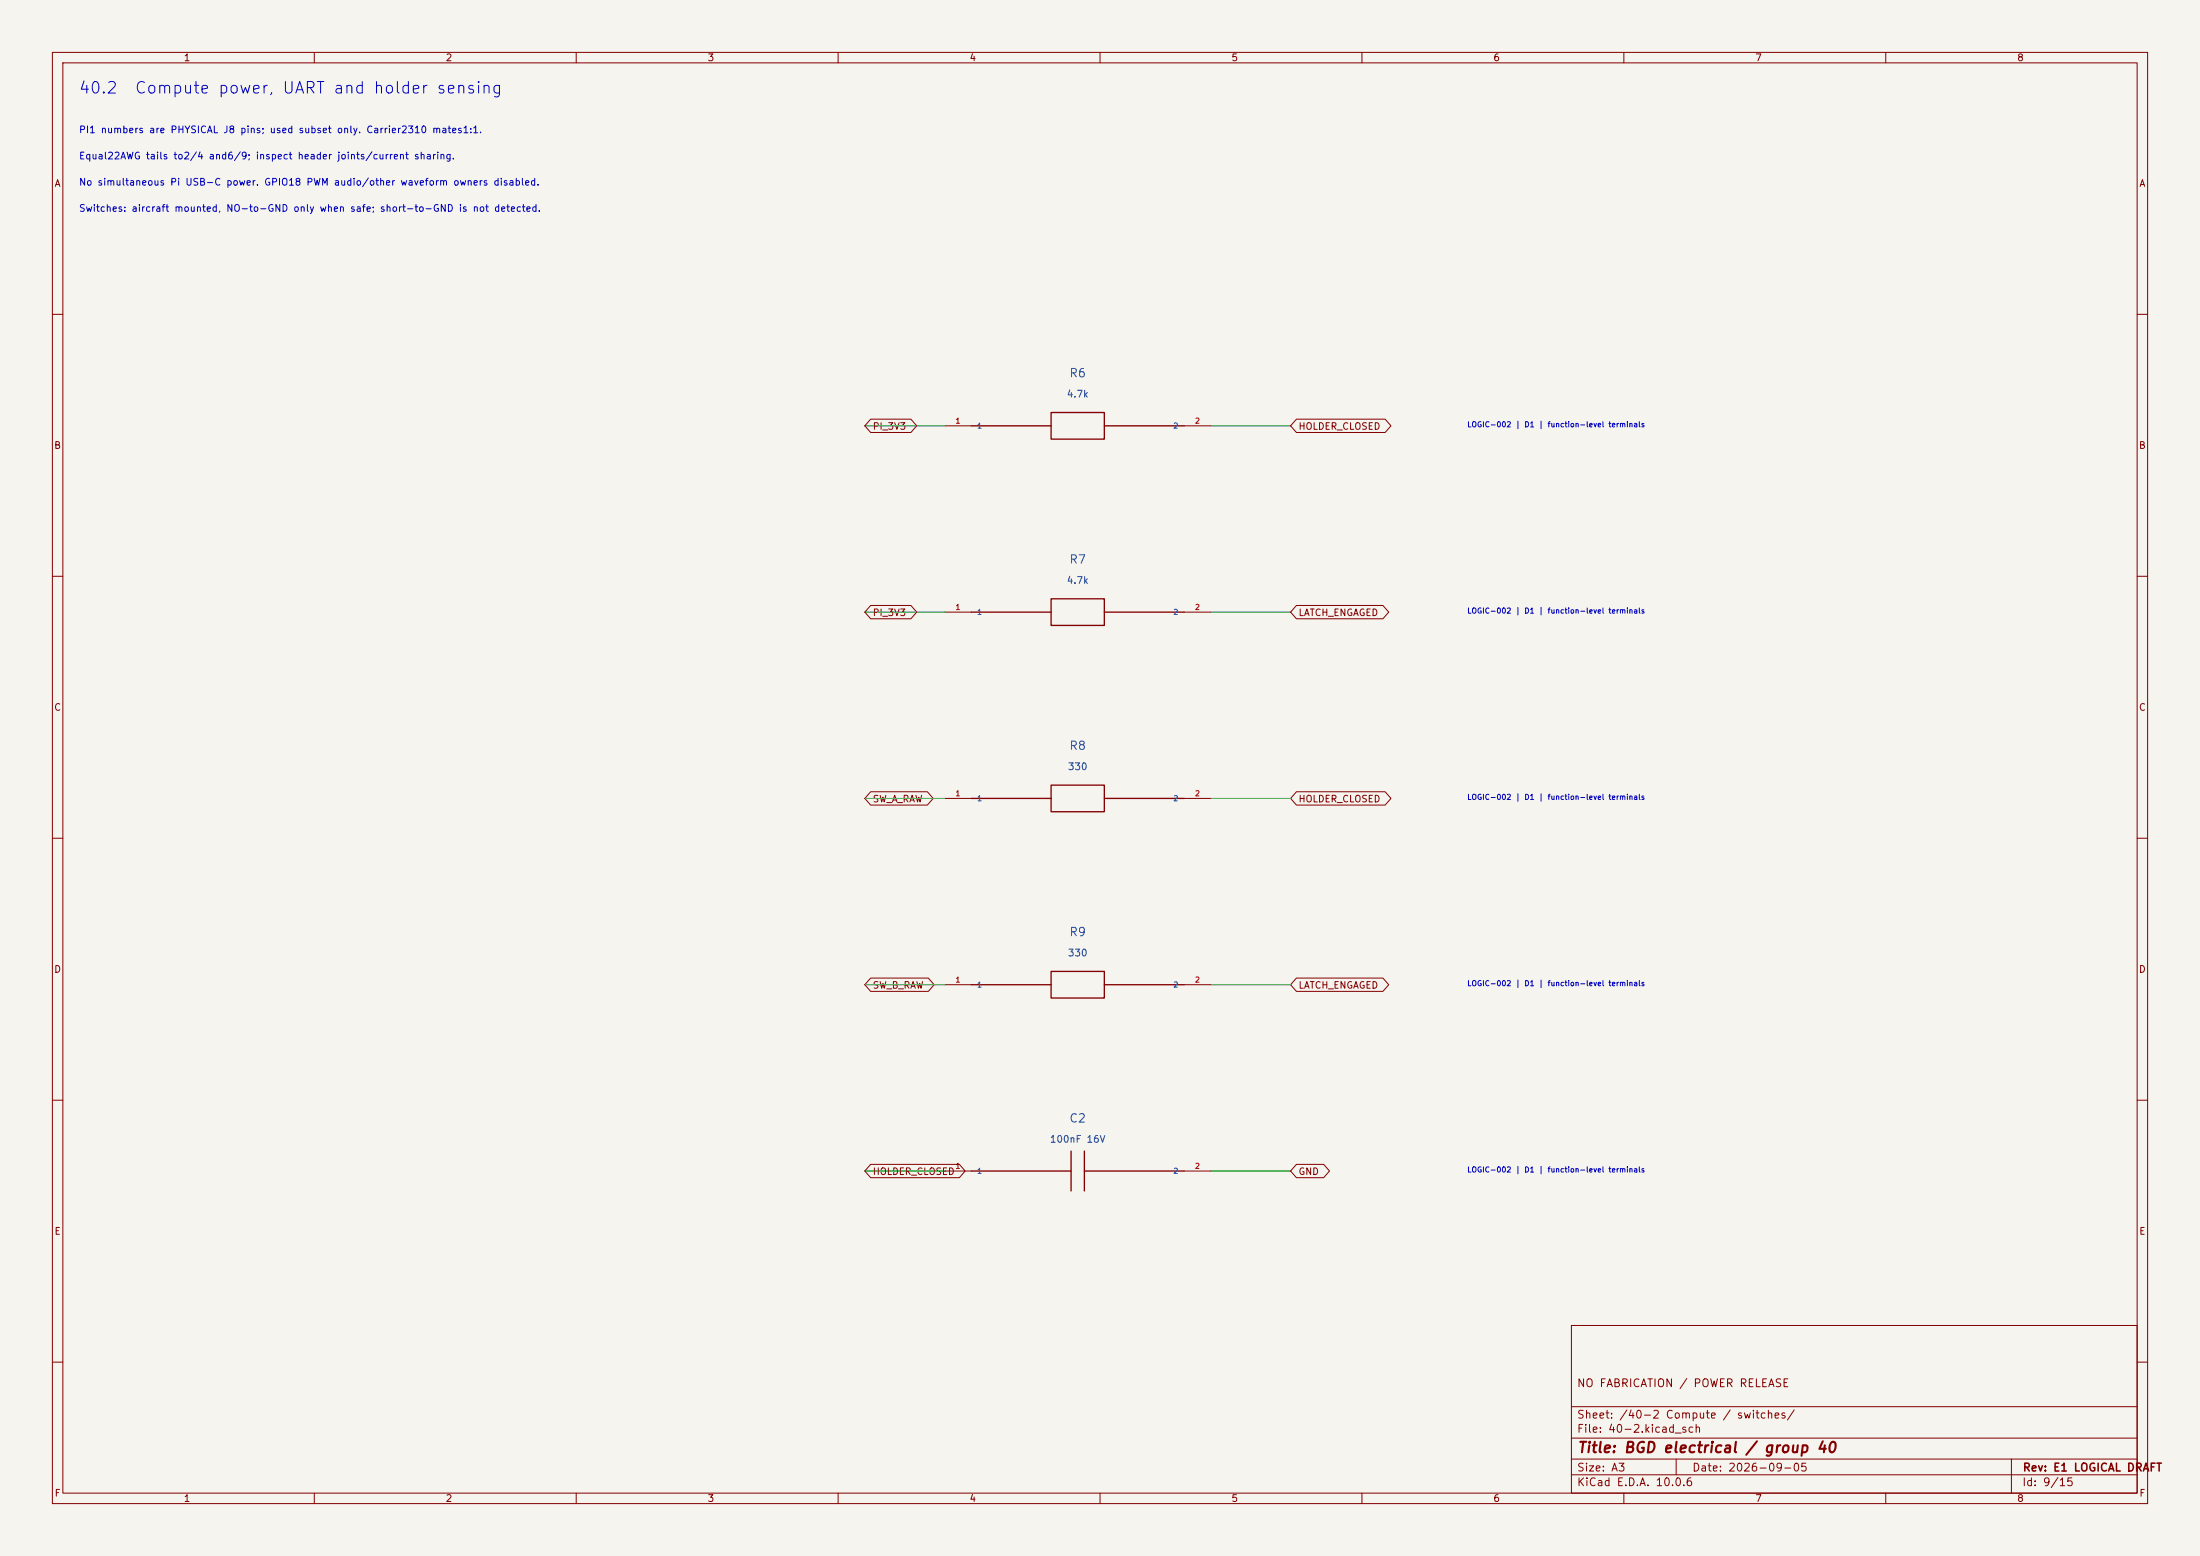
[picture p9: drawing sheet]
(kicad_sch (version 20250114) (generator "eeschema") (paper "A3") (title_block (title "BGD electrical / group 40") (date "2026-09-05") (rev "E1 LOGICAL DRAFT") (comment 1 "NO FABRICATION / POWER RELEASE")) (lib_symbols (symbol "BGD:BGD_R6" (pin_names (offset 1.016)) (exclude_from_sim no) (in_bom yes) (on_board yes) (property "Reference" "R6" (at 0 0 0) (effects (font (size 1.27 1.27)) (hide yes)))(property "Value" "4.7k" (at 0 0 0) (effects (font (size 1.27 1.27)) (hide yes)))(property "Footprint" "" (at 0 0 0) (effects (font (size 1.27 1.27)) (hide yes)))(property "Datasheet" "../../../docs/hardware/baseline-r1/electrical-build.md" (at 0 0 0) (effects (font (size 1.27 1.27)) (hide yes)))(property "Description" "Functional terminal model; LOGIC-002; evidence D1; physical release held" (at 0 0 0) (effects (font (size 1.27 1.27)) (hide yes))) (symbol "BGD_R6_1_1" (rectangle (start -5.08 2.54) (end 5.08 -2.54) (stroke (width 0.254) (type default)) (fill (type none)))(polyline (pts (xy -20.32 0) (xy -5.08 0)) (stroke (width 0.254) (type default)) (fill (type none)))(polyline (pts (xy 5.08 0) (xy 20.32 0)) (stroke (width 0.254) (type default)) (fill (type none)))(pin passive line (at -25.4 0 0) (length 5.08) (name "1" (effects (font (size 1.0 1.0)) )) (number "1" (effects (font (size 1.0 1.0)) )))(pin passive line (at 25.4 0 180) (length 5.08) (name "2" (effects (font (size 1.0 1.0)) )) (number "2" (effects (font (size 1.0 1.0)) )))))
(symbol "BGD:BGD_R7" (pin_names (offset 1.016)) (exclude_from_sim no) (in_bom yes) (on_board yes) (property "Reference" "R7" (at 0 0 0) (effects (font (size 1.27 1.27)) (hide yes)))(property "Value" "4.7k" (at 0 0 0) (effects (font (size 1.27 1.27)) (hide yes)))(property "Footprint" "" (at 0 0 0) (effects (font (size 1.27 1.27)) (hide yes)))(property "Datasheet" "../../../docs/hardware/baseline-r1/electrical-build.md" (at 0 0 0) (effects (font (size 1.27 1.27)) (hide yes)))(property "Description" "Functional terminal model; LOGIC-002; evidence D1; physical release held" (at 0 0 0) (effects (font (size 1.27 1.27)) (hide yes))) (symbol "BGD_R7_1_1" (rectangle (start -5.08 2.54) (end 5.08 -2.54) (stroke (width 0.254) (type default)) (fill (type none)))(polyline (pts (xy -20.32 0) (xy -5.08 0)) (stroke (width 0.254) (type default)) (fill (type none)))(polyline (pts (xy 5.08 0) (xy 20.32 0)) (stroke (width 0.254) (type default)) (fill (type none)))(pin passive line (at -25.4 0 0) (length 5.08) (name "1" (effects (font (size 1.0 1.0)) )) (number "1" (effects (font (size 1.0 1.0)) )))(pin passive line (at 25.4 0 180) (length 5.08) (name "2" (effects (font (size 1.0 1.0)) )) (number "2" (effects (font (size 1.0 1.0)) )))))
(symbol "BGD:BGD_R8" (pin_names (offset 1.016)) (exclude_from_sim no) (in_bom yes) (on_board yes) (property "Reference" "R8" (at 0 0 0) (effects (font (size 1.27 1.27)) (hide yes)))(property "Value" "330" (at 0 0 0) (effects (font (size 1.27 1.27)) (hide yes)))(property "Footprint" "" (at 0 0 0) (effects (font (size 1.27 1.27)) (hide yes)))(property "Datasheet" "../../../docs/hardware/baseline-r1/electrical-build.md" (at 0 0 0) (effects (font (size 1.27 1.27)) (hide yes)))(property "Description" "Functional terminal model; LOGIC-002; evidence D1; physical release held" (at 0 0 0) (effects (font (size 1.27 1.27)) (hide yes))) (symbol "BGD_R8_1_1" (rectangle (start -5.08 2.54) (end 5.08 -2.54) (stroke (width 0.254) (type default)) (fill (type none)))(polyline (pts (xy -20.32 0) (xy -5.08 0)) (stroke (width 0.254) (type default)) (fill (type none)))(polyline (pts (xy 5.08 0) (xy 20.32 0)) (stroke (width 0.254) (type default)) (fill (type none)))(pin passive line (at -25.4 0 0) (length 5.08) (name "1" (effects (font (size 1.0 1.0)) )) (number "1" (effects (font (size 1.0 1.0)) )))(pin passive line (at 25.4 0 180) (length 5.08) (name "2" (effects (font (size 1.0 1.0)) )) (number "2" (effects (font (size 1.0 1.0)) )))))
(symbol "BGD:BGD_R9" (pin_names (offset 1.016)) (exclude_from_sim no) (in_bom yes) (on_board yes) (property "Reference" "R9" (at 0 0 0) (effects (font (size 1.27 1.27)) (hide yes)))(property "Value" "330" (at 0 0 0) (effects (font (size 1.27 1.27)) (hide yes)))(property "Footprint" "" (at 0 0 0) (effects (font (size 1.27 1.27)) (hide yes)))(property "Datasheet" "../../../docs/hardware/baseline-r1/electrical-build.md" (at 0 0 0) (effects (font (size 1.27 1.27)) (hide yes)))(property "Description" "Functional terminal model; LOGIC-002; evidence D1; physical release held" (at 0 0 0) (effects (font (size 1.27 1.27)) (hide yes))) (symbol "BGD_R9_1_1" (rectangle (start -5.08 2.54) (end 5.08 -2.54) (stroke (width 0.254) (type default)) (fill (type none)))(polyline (pts (xy -20.32 0) (xy -5.08 0)) (stroke (width 0.254) (type default)) (fill (type none)))(polyline (pts (xy 5.08 0) (xy 20.32 0)) (stroke (width 0.254) (type default)) (fill (type none)))(pin passive line (at -25.4 0 0) (length 5.08) (name "1" (effects (font (size 1.0 1.0)) )) (number "1" (effects (font (size 1.0 1.0)) )))(pin passive line (at 25.4 0 180) (length 5.08) (name "2" (effects (font (size 1.0 1.0)) )) (number "2" (effects (font (size 1.0 1.0)) )))))
(symbol "BGD:BGD_C2" (pin_names (offset 1.016)) (exclude_from_sim no) (in_bom yes) (on_board yes) (property "Reference" "C2" (at 0 0 0) (effects (font (size 1.27 1.27)) (hide yes)))(property "Value" "100nF 16V" (at 0 0 0) (effects (font (size 1.27 1.27)) (hide yes)))(property "Footprint" "" (at 0 0 0) (effects (font (size 1.27 1.27)) (hide yes)))(property "Datasheet" "../../../docs/hardware/baseline-r1/electrical-build.md" (at 0 0 0) (effects (font (size 1.27 1.27)) (hide yes)))(property "Description" "Functional terminal model; LOGIC-002; evidence D1; physical release held" (at 0 0 0) (effects (font (size 1.27 1.27)) (hide yes))) (symbol "BGD_C2_1_1" (polyline (pts (xy -1.27 3.81) (xy -1.27 -3.81)) (stroke (width 0.254) (type default)) (fill (type none)))(polyline (pts (xy 1.27 3.81) (xy 1.27 -3.81)) (stroke (width 0.254) (type default)) (fill (type none)))(polyline (pts (xy -20.32 0) (xy -1.27 0)) (stroke (width 0.254) (type default)) (fill (type none)))(polyline (pts (xy 1.27 0) (xy 20.32 0)) (stroke (width 0.254) (type default)) (fill (type none)))(pin passive line (at -25.4 0 0) (length 5.08) (name "1" (effects (font (size 1.0 1.0)) )) (number "1" (effects (font (size 1.0 1.0)) )))(pin passive line (at 25.4 0 180) (length 5.08) (name "2" (effects (font (size 1.0 1.0)) )) (number "2" (effects (font (size 1.0 1.0)) ))))))(text "40.2  Compute power, UART and holder sensing" (at 15 17 0) (effects (font (size 2.2 2.2)) (justify left)))(text "PI1 numbers are PHYSICAL J8 pins; used subset only. Carrier2310 mates1:1." (at 15 25 0) (effects (font (size 1.3 1.3)) (justify left)))(text "Equal22AWG tails to2/4 and6/9; inspect header joints/current sharing." (at 15 30 0) (effects (font (size 1.3 1.3)) (justify left)))(text "No simultaneous Pi USB-C power. GPIO18 PWM audio/other waveform owners disabled." (at 15 35 0) (effects (font (size 1.3 1.3)) (justify left)))(text "Switches: aircraft mounted, NO-to-GND only when safe; short-to-GND is not detected." (at 15 40 0) (effects (font (size 1.3 1.3)) (justify left)))(symbol (lib_id "BGD:BGD_R6") (at 205.74 81.28 0) (unit 1) (in_bom yes) (on_board yes) (dnp no) (property "Reference" "R6" (at 205.74 71.2 0) (effects (font (size 1.6 1.6)) )) (property "Value" "4.7k" (at 205.74 75.2 0) (effects (font (size 1.3 1.3)) ))(property "Datasheet" "../../../docs/hardware/baseline-r1/electrical-build.md" (at 205.74 81.28 0) (effects (font (size 1 1)) (hide yes))) (property "Inventory_ID" "LOGIC-002" (at 205.74 81.28 0) (effects (font (size 1 1)) (hide yes))))(wire (pts (xy 180.34 81.28) (xy 165.1 81.28)) (stroke (width 0) (type default)))(global_label "PI_3V3" (shape bidirectional) (at 165.1 81.28 0) (effects (font (size 1.27 1.27)) (justify left)) (property "Intersheetrefs" "${INTERSHEET_REFS}" (at 165.1 81.28 0) (effects (font (size 1 1)) (hide yes))))(wire (pts (xy 231.14 81.28) (xy 246.38 81.28)) (stroke (width 0) (type default)))(global_label "HOLDER_CLOSED" (shape bidirectional) (at 246.38 81.28 180) (effects (font (size 1.27 1.27)) (justify left)) (property "Intersheetrefs" "${INTERSHEET_REFS}" (at 246.38 81.28 180) (effects (font (size 1 1)) (hide yes))))(text "LOGIC-002 | D1 | function-level terminals" (at 280 81.28 0) (effects (font (size 1.0 1.0)) (justify left)))(symbol (lib_id "BGD:BGD_R7") (at 205.74 116.84 0) (unit 1) (in_bom yes) (on_board yes) (dnp no) (property "Reference" "R7" (at 205.74 106.76 0) (effects (font (size 1.6 1.6)) )) (property "Value" "4.7k" (at 205.74 110.76 0) (effects (font (size 1.3 1.3)) ))(property "Datasheet" "../../../docs/hardware/baseline-r1/electrical-build.md" (at 205.74 116.84 0) (effects (font (size 1 1)) (hide yes))) (property "Inventory_ID" "LOGIC-002" (at 205.74 116.84 0) (effects (font (size 1 1)) (hide yes))))(wire (pts (xy 180.34 116.84) (xy 165.1 116.84)) (stroke (width 0) (type default)))(global_label "PI_3V3" (shape bidirectional) (at 165.1 116.84 0) (effects (font (size 1.27 1.27)) (justify left)) (property "Intersheetrefs" "${INTERSHEET_REFS}" (at 165.1 116.84 0) (effects (font (size 1 1)) (hide yes))))(wire (pts (xy 231.14 116.84) (xy 246.38 116.84)) (stroke (width 0) (type default)))(global_label "LATCH_ENGAGED" (shape bidirectional) (at 246.38 116.84 180) (effects (font (size 1.27 1.27)) (justify left)) (property "Intersheetrefs" "${INTERSHEET_REFS}" (at 246.38 116.84 180) (effects (font (size 1 1)) (hide yes))))(text "LOGIC-002 | D1 | function-level terminals" (at 280 116.84 0) (effects (font (size 1.0 1.0)) (justify left)))(symbol (lib_id "BGD:BGD_R8") (at 205.74 152.4 0) (unit 1) (in_bom yes) (on_board yes) (dnp no) (property "Reference" "R8" (at 205.74 142.32 0) (effects (font (size 1.6 1.6)) )) (property "Value" "330" (at 205.74 146.32 0) (effects (font (size 1.3 1.3)) ))(property "Datasheet" "../../../docs/hardware/baseline-r1/electrical-build.md" (at 205.74 152.4 0) (effects (font (size 1 1)) (hide yes))) (property "Inventory_ID" "LOGIC-002" (at 205.74 152.4 0) (effects (font (size 1 1)) (hide yes))))(wire (pts (xy 180.34 152.4) (xy 165.1 152.4)) (stroke (width 0) (type default)))(global_label "SW_A_RAW" (shape bidirectional) (at 165.1 152.4 0) (effects (font (size 1.27 1.27)) (justify left)) (property "Intersheetrefs" "${INTERSHEET_REFS}" (at 165.1 152.4 0) (effects (font (size 1 1)) (hide yes))))(wire (pts (xy 231.14 152.4) (xy 246.38 152.4)) (stroke (width 0) (type default)))(global_label "HOLDER_CLOSED" (shape bidirectional) (at 246.38 152.4 180) (effects (font (size 1.27 1.27)) (justify left)) (property "Intersheetrefs" "${INTERSHEET_REFS}" (at 246.38 152.4 180) (effects (font (size 1 1)) (hide yes))))(text "LOGIC-002 | D1 | function-level terminals" (at 280 152.4 0) (effects (font (size 1.0 1.0)) (justify left)))(symbol (lib_id "BGD:BGD_R9") (at 205.74 187.96 0) (unit 1) (in_bom yes) (on_board yes) (dnp no) (property "Reference" "R9" (at 205.74 177.88 0) (effects (font (size 1.6 1.6)) )) (property "Value" "330" (at 205.74 181.88 0) (effects (font (size 1.3 1.3)) ))(property "Datasheet" "../../../docs/hardware/baseline-r1/electrical-build.md" (at 205.74 187.96 0) (effects (font (size 1 1)) (hide yes))) (property "Inventory_ID" "LOGIC-002" (at 205.74 187.96 0) (effects (font (size 1 1)) (hide yes))))(wire (pts (xy 180.34 187.96) (xy 165.1 187.96)) (stroke (width 0) (type default)))(global_label "SW_B_RAW" (shape bidirectional) (at 165.1 187.96 0) (effects (font (size 1.27 1.27)) (justify left)) (property "Intersheetrefs" "${INTERSHEET_REFS}" (at 165.1 187.96 0) (effects (font (size 1 1)) (hide yes))))(wire (pts (xy 231.14 187.96) (xy 246.38 187.96)) (stroke (width 0) (type default)))(global_label "LATCH_ENGAGED" (shape bidirectional) (at 246.38 187.96 180) (effects (font (size 1.27 1.27)) (justify left)) (property "Intersheetrefs" "${INTERSHEET_REFS}" (at 246.38 187.96 180) (effects (font (size 1 1)) (hide yes))))(text "LOGIC-002 | D1 | function-level terminals" (at 280 187.96 0) (effects (font (size 1.0 1.0)) (justify left)))(symbol (lib_id "BGD:BGD_C2") (at 205.74 223.52 0) (unit 1) (in_bom yes) (on_board yes) (dnp no) (property "Reference" "C2" (at 205.74 213.44 0) (effects (font (size 1.6 1.6)) )) (property "Value" "100nF 16V" (at 205.74 217.44 0) (effects (font (size 1.3 1.3)) ))(property "Datasheet" "../../../docs/hardware/baseline-r1/electrical-build.md" (at 205.74 223.52 0) (effects (font (size 1 1)) (hide yes))) (property "Inventory_ID" "LOGIC-002" (at 205.74 223.52 0) (effects (font (size 1 1)) (hide yes))))(wire (pts (xy 180.34 223.52) (xy 165.1 223.52)) (stroke (width 0) (type default)))(global_label "HOLDER_CLOSED" (shape bidirectional) (at 165.1 223.52 0) (effects (font (size 1.27 1.27)) (justify left)) (property "Intersheetrefs" "${INTERSHEET_REFS}" (at 165.1 223.52 0) (effects (font (size 1 1)) (hide yes))))(wire (pts (xy 231.14 223.52) (xy 246.38 223.52)) (stroke (width 0) (type default)))(global_label "GND" (shape bidirectional) (at 246.38 223.52 180) (effects (font (size 1.27 1.27)) (justify left)) (property "Intersheetrefs" "${INTERSHEET_REFS}" (at 246.38 223.52 180) (effects (font (size 1 1)) (hide yes))))(text "LOGIC-002 | D1 | function-level terminals" (at 280 223.52 0) (effects (font (size 1.0 1.0)) (justify left)))(embedded_fonts no))
